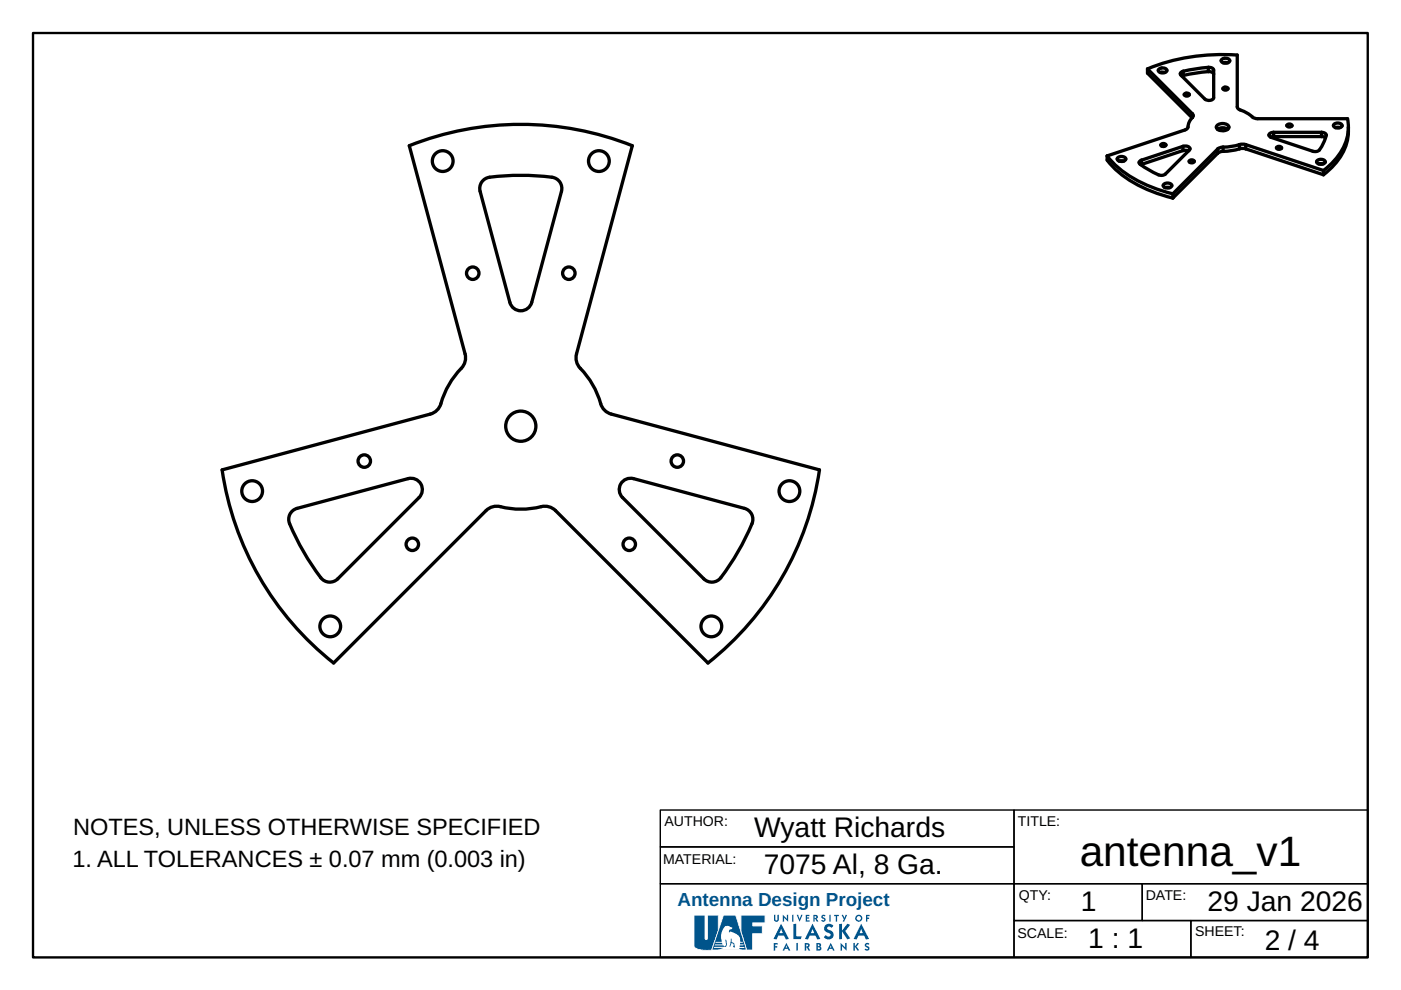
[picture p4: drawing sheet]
<svg xmlns="http://www.w3.org/2000/svg" width="297mm" height="210mm" viewBox="0 0 297 210" stroke-linecap="round" stroke-linejoin="round" font-family="sans-serif">
<path d="M7 7h283v196h-283z" fill="none" stroke="#000" stroke-width=".5"/>
<path d="M140 179.6h75v7.8h-75zM140 171.7h75v7.9h-75zM215 171.7h75v15.7h-75zM140 187.4h75v15.6h-75zM215 195.2h37.5v7.8h-37.5zM215 187.4h27.2v7.8h-27.2zM242.2 187.4h47.8v7.8h-47.8zM252.5 195.2h37.5v7.8h-37.5z" fill="none" stroke="#000" stroke-width=".3"/>
<g fill="#00548b">
<path d="M164.1 194l.3-.1v1.1l.2 .2 .2-.2v-1l.3-.1v1.1a.51 .51 0 0 1-.5 .4 .51 .51 0 0 1-.5-.5z"/>
<path d="M166 193.9l.8 .9v-.8l.3-.1v1.5l-.9-.8v.8h-.2z"/>
<path d="M168 194l.2-.1v1.5h-.2z"/>
<path d="M168.9 194l.3-.1 .3 .9 .4-.9 .3 .1-.7 1.4z"/>
<path d="M170.8 194h.8v.2h-.5v.3h.4v.3h-.4v.3h.6l-.1 .3h-.8z"/>
<path d="M174.2 194.1l.4-.2 .4 .2-.1 .2-.3-.1-.2 .2 .6 .3v.3a.52 .52 0 0 1-.3 .4 .52 .52 0 0 1-.6-.2l.2-.2 .4 .1v-.2a.49 .49 0 0 1-.5-.8z"/>
<path d="M175.8 194l.3-.1v1.5h-.3z"/>
<path d="M176.9 194h.9v.2h-.3v1.2h-.3v-1.2h-.4z"/>
<path d="M178.4 194l.3-.1 .3 .7 .3-.7 .3 .1-.6 1.4h-.3l.2-.5z"/>
<path d="M183.6 194h.7l.1 .2h-.5v.4h.4v.2h-.4v.6h-.3z"/>
<path d="M168.2 195.9h.6v2.6h1.2l-.2 .6h-1.6z"/>
<path d="M174.9 196.2a1.19 1.19 0 0 1 1.8 .1l-.4 .4-.3-.2a.4 .4 0 0 0-.6 .3l.3 .4a1.05 1.05 0 0 1 .9 1.5 1.05 1.05 0 0 1-1.7 .2l-.2-.2 .4-.4a.54 .54 0 0 0 .5 .3 .54 .54 0 0 0 .5-.4l-.4-.4a1 1 0 0 1-.9-.5 1 1 0 0 1 .1-1.1z"/>
<path d="M177.9 195.9h.6v1.4l1.1-1.4 .6 .2-1 1.3 1.1 1.6-.7 .2-1.1-1.7v1.6h-.6z"/>
<path d="M164.1 200h.8v.2h-.5v.4h.4v.3h-.4v.6l-.3 .1z"/>
<path d="M168.8 200l.3-.1v1.6l-.3 .1z"/>
<path d="M178.2 199.9l1 1v-.9l.3-.1v1.7l-1-1v.9l-.3 .1z"/>
<path d="M180.9 200l.4-.1v.7l.5-.7 .3 .1-.5 .7 .5 .8-.3 .1-.5-.9v.8l-.4 .1z"/>
<path d="M183.4 200.1a.59 .59 0 0 1 .9 0l-.2 .3-.2-.2-.2 .2 .5 .4 .2 .3a.57 .57 0 0 1-.5 .5 .57 .57 0 0 1-.6-.3l.2-.2 .5 .1-.1-.3a.55 .55 0 0 1-.5-.8z"/>
<path d="M157.1 194h5.1v1.7h-2.6v.6h2v1.7h-2v3.4h-1.3l-1.2-3.9z"/>
<path d="M172.7 194.2v.4h.3v-.3zM172.5 194l.8 .2 .1 .4-.3 .2 .4 .6h-.3l-.5-.7v.7h-.2z"/>
<path d="M181.6 194.7a.47 .47 0 0 0 .9 0 .47 .47 0 0 0-.9 0zM181.3 194.7a.75 .75 0 0 1 1.5 0 .75 .75 0 0 1-1.5 0z"/>
<path d="M165.6 197l-.3 .8h.7zM165.6 195.9l1.7 3.2-.7 .1-.4-.8h-1.2l-.4 .8-.6-.1z"/>
<path d="M172.3 197l-.4 .8h.7zM172.3 195.9l1.6 3.2-.6 .1-.4-.8h-1.2l-.4 .8-.6-.1z"/>
<path d="M182.6 197l-.4 .8h.8zM182.6 195.9l1.6 3.2-.6 .1-.4-.8h-1.2l-.4 .8-.6-.1z"/>
<path d="M166.7 200.5l-.1 .4h.3zM166.7 199.9l.9 1.6-.4 .1-.2-.4h-.6l-.2 .4-.3-.1z"/>
<path d="M170.9 200.2v.5l.4-.1v-.3zM170.6 200h.8l.2 .2v.4l-.2 .3 .4 .6-.3 .1-.6-.9v.8l-.3 .1z"/>
<path d="M173.4 200.8v.4h.4v-.3zM173.4 200.2v.4h.3v-.3zM173.1 200h.8a.4 .4 0 0 1 0 .7 .41 .41 0 0 1 .3 .4 .41 .41 0 0 1-.3 .4h-.8z"/>
<path d="M176.1 200.5l-.1 .4h.3zM176.1 199.9l.9 1.6-.4 .1-.2-.4h-.6l-.2 .4-.3-.1z"/>
</g>
<path d="M157.2 194.1v3.4l1.2 3.8h1.1v-3.4h2v-1.5h-2v-.8h2.6v-1.5zM157 193.9h5.3v1.9h-2.6v.4h2v1.8h-2v3.5h-1.5l-1.2-4z" fill="#fff"/>
<path d="M147.2 194h2.3v5l.2 .2 .3-.2v-5h2.3v3.3l-1.4 4.1h.2a6.3 6.3 0 0 1-3.8-.5l-.1-.2z" fill="#00548b"/>
<path d="M147.2 194.1v6.5a3.5 3.5 0 0 0 3.3 .8h.3l1.4-4.1v-3.2h-2.1v4.9l-.4 .3-.3-.3v-4.9zM147.1 193.9h2.5v5l.1 .2 .2-.2v-5h2.5v3.5l-1.4 3.9 .1 .2a6.3 6.3 0 0 1-3.9-.6l-.1-.2z" fill="#fff"/>
<path d="M153.4 194h2.6l2.3 7.4h-7.4z" fill="#00548b"/>
<path d="M153.5 194.1l-2.5 7.2h7.2l-2.3-7.2zM153.3 193.9h2.7l2.4 7.6h-7.6z" fill="#fff"/>
<path d="M154.9 199h.2v.7l.6 .3 .1 .9-.4-.1 .2-.3-.1-.4-.4-.2-.3 .8h-.2zM153.7 196.4a3.5 3.5 0 0 0-.7 3.3h-1.2l-.1 .2h1.4l.1 .3h-1.6l-.1 .2h1.9l.2 .3 .3-.4-.2-.9 .2-.2 .1 .1 .1 1-.2 .5h-2.5l-.1 .2h2.1l-1.1 .4h5l-.6-.2 .1-.2h1.1l-.1-.2h-1l.1-.4h.8l-.1-.2h-.7v-.3h.6v-.2h-.6v-.6a2.3 2.3 0 0 0-2.1-1.6l-.1 .2-.2-.1 .1-.4 .5-.2 .2-.3-.9-.4z" fill-rule="evenodd" fill="#fff"/>
<g fill="none" stroke="#000" stroke-width=".7">
<path d="M243.3 14.6a42.1 42.1 0 0 1 19-2.9v11l.4 .5a10.6 10.6 0 0 1 3.3 1.9l19.7 .1 .2 1.8M243.3 14.6v.9l9.4 9.5M243.3 14.6l9.5 9.5M245.7 14.7a1.1 1.1 0 0 1 1.7 .2 1.06 1.06 0 0 1-1.8 0zM246 15.4h1M250.9 16l-.3 .1M250.9 15.1v.9M251.1 19.9a.54 .54 0 0 1 .6-.2 .54 .54 0 0 1 .4 .5l-.2 .1a.5 .5 0 0 1-.8-.4zM256.2 15.2l.8 .1 .3 .5M256.2 15.2l-5.3 .8M256.2 14.3l.8 .1 .3 .5v5.8a1.23 1.23 0 0 1-1.8 .3l-5.1-5.1-.1-.5 .6-.3M256.2 14.3l-5.3 .8"/>
<path d="M256.2 14.3v.9M259 12.6a1.1 1.1 0 0 1 1.7 .3 1.06 1.06 0 0 1-1.8 0zM259.3 18.7a.54 .54 0 0 1 .6-.2 .54 .54 0 0 1 .4 .4l-.2 .2a.5 .5 0 0 1-.8-.4zM259.3 13.3h1M86.8 30.9a64 64 0 0 1 47.3 0l-11.9 44.1a3.6 3.6 0 0 0 1.5 3.8 18.6 18.6 0 0 1 3.9 7.3 3.2 3.2 0 0 0 2 1.7l44.1 11.8a64 64 0 0 1-23.6 41l-32.3-32.3a3.6 3.6 0 0 0-4-.7 18.6 18.6 0 0 1-8.3-.3 3.2 3.2 0 0 0-2.5 1l-32.3 32.3a64 64 0 0 1-23.6-41l44.1-11.8a3.6 3.6 0 0 0 2.6-3.2 18.6 18.6 0 0 1 4.4-6.9 3.2 3.2 0 0 0 .4-2.7zM102.4 38.3l.3-.3a3.7 3.7 0 0 1 2.3-.6 50.9 50.9 0 0 1 12.4 .3 2.4 2.4 0 0 1 1.6 2.9l-6.3 23.5a2.4 2.4 0 0 1-2.3 1.8 2.4 2.4 0 0 1-2.3-1.8l-6.3-23.5v-1.2zM234.7 33.1v.9a23.7 23.7 0 0 0 12.5 7.6l1.5 .4M234.7 33.1a23.7 23.7 0 0 0 12.5 7.6l1.5 .4M236.9 33.5a1.14 1.14 0 0 1 1.8 .2 1.05 1.05 0 0 1-1.8 0zM237.3 34.2h1M242 34.9h-.1M242 34v.9"/>
<path d="M246.2 30.6l.2-.1a.51 .51 0 0 1 .8 .4 .53 .53 0 0 1-.6 .2 .53 .53 0 0 1-.4-.5zM246.7 39.1a1.14 1.14 0 0 1 1.8 .2 1.05 1.05 0 0 1-1.9 0zM247.1 39.8h.9M250.8 31.9h.6l.6 .1M250.8 31a.99 .99 0 0 1 1.5 .7l-5.2 5.2-.7 .3a9.4 9.4 0 0 1-4.2-2l-.7-.7 .5-.5M250.8 31.9l-8.8 3M250.8 31l-8.8 3M250.8 31v.9M252.2 34.1l.2-.2a.51 .51 0 0 1 .8 .4 .53 .53 0 0 1-.6 .3 .53 .53 0 0 1-.4-.5zM252.8 24.1l.2 .4-.2 .4M252.8 24.1v.8M252.8 24.9l-.6 .8-.3 .8a.92 .92 0 0 1-.7 1.1l-16.5 5.5"/>
<path d="M258.1 27.4a1.99 1.99 0 0 1 2.2 0M258.1 26.5a1.62 1.62 0 0 1 2.5 .5 1.54 1.54 0 0 1-2.7 0zM258.2 32.5l-9.5 9.5M258.2 31.6l-9.5 9.5M258.2 31.6v.9M259.3 32.1l-.6 .1-.5 .3M259.3 31.2l-.6 .1-.5 .3M259.3 31.2v.9M262.8 31.6l-1.7 .3-1.8 .2M262.8 31.6h1.3M262.8 30.7l-1.7 .4-1.8 .1M262.8 30.7h1.3"/>
<path d="M262.8 30.7v.9M264.1 31.6l16.5 5.5M264.1 30.7l16.5 5.5M264.1 30.7v.9M270 29l-.6 .1M270 28.1a.74 .74 0 0 0-.9 .7l.4 .3 8.8 3h.9a1.2 1.2 0 0 0 .9-.8 4.5 4.5 0 0 0 1-2.9l-.9-.3M270 29h10.2M270 28.1h10.2M270 28.1v.9M270.7 31.2l.2-.1a.58 .58 0 0 1 .8 .3l-.3 .2a.58 .58 0 0 1-.8-.3zM272.9 26.5l.2-.2a.58 .58 0 0 1 .8 .4l-.3 .2a.58 .58 0 0 1-.8-.3zM279.2 34.1a1.04 1.04 0 0 1 1.8 .3 1.09 1.09 0 0 1-1.9-.1z"/>
<path d="M279.6 34.8h.9M280.2 29l.8 .2M280.2 28.1v.9M280.6 36.2v.9M282.8 26.4a1.04 1.04 0 0 1 1.7 .3 1.09 1.09 0 0 1-1.8-.1zM283.1 27.1h1M285.9 27a11.7 11.7 0 0 1-5.3 10.1M285.9 27a11.8 11.8 0 0 1-5.3 9.2M248.7 41.1v.9M61.9 108.4l1.1-.6 23.5-6.3a2.4 2.4 0 0 1 2.7 1.1 2.4 2.4 0 0 1-.4 2.9l-17.2 17.2a2.4 2.4 0 0 1-3.6-.2 51.1 51.1 0 0 1-6.7-11.9v-1.2zM131.9 102.2a2.4 2.4 0 0 1 2.4-.7l23.5 6.3a2.4 2.4 0 0 1 1.6 3.2 51.1 51.1 0 0 1-6.8 11.8 2.4 2.4 0 0 1-3.4-.1l-17.2-17.2a2.4 2.4 0 0 1-.1-3.3z"/>
<circle cx="93.9" cy="34.2" r="2.2"/>
<circle cx="127" cy="34.2" r="2.2"/>
<circle cx="100.2" cy="57.9" r="1.32"/>
<circle cx="120.6" cy="57.9" r="1.32"/>
<circle cx="77.2" cy="97.8" r="1.32"/>
<circle cx="110.4" cy="90.4" r="3.2"/>
<circle cx="143.6" cy="97.8" r="1.32"/>
<circle cx="53.5" cy="104.1" r="2.2"/>
<circle cx="87.4" cy="115.4" r="1.32"/>
<circle cx="133.4" cy="115.4" r="1.32"/>
<circle cx="167.4" cy="104.1" r="2.2"/>
<circle cx="70" cy="132.8" r="2.2"/>
<circle cx="150.8" cy="132.8" r="2.2"/>
</g>
<text font-size="9" x="228.9" y="183.6">antenna_v1</text>
<g font-size="6">
<text x="159.9" y="177.5">Wyatt Richards</text>
<text x="162" y="185.3">7075 Al, 8 Ga.</text>
<text x="229.1" y="193.1">1</text>
<text x="256" y="193.1">29 Jan 2026</text>
<text x="230.7" y="200.9">1 : 1</text>
<text x="268.1" y="201.5">2 / 4</text>
</g>
<g font-size="5">
<text x="15.5" y="177.1">NOTES, UNLESS OTHERWISE SPECIFIED</text>
<text x="15.3" y="183.7">1. ALL TOLERANCES ± 0.07 mm (0.003 in)</text>
</g>
<text font-size="4" fill="#00548b" x="143.7" y="192.1">Antenna Design Project</text>
<g font-size="3">
<text x="140.9" y="175.1">AUTHOR:</text>
<text x="215.8" y="175.2">TITLE:</text>
<text x="140.6" y="183.3">MATERIAL:</text>
<text x="216" y="190.8">QTY:</text>
<text x="242.9" y="190.8">DATE:</text>
<text x="215.7" y="198.9">SCALE:</text>
<text x="253.4" y="198.5">SHEET:</text>
</g>
</svg>
